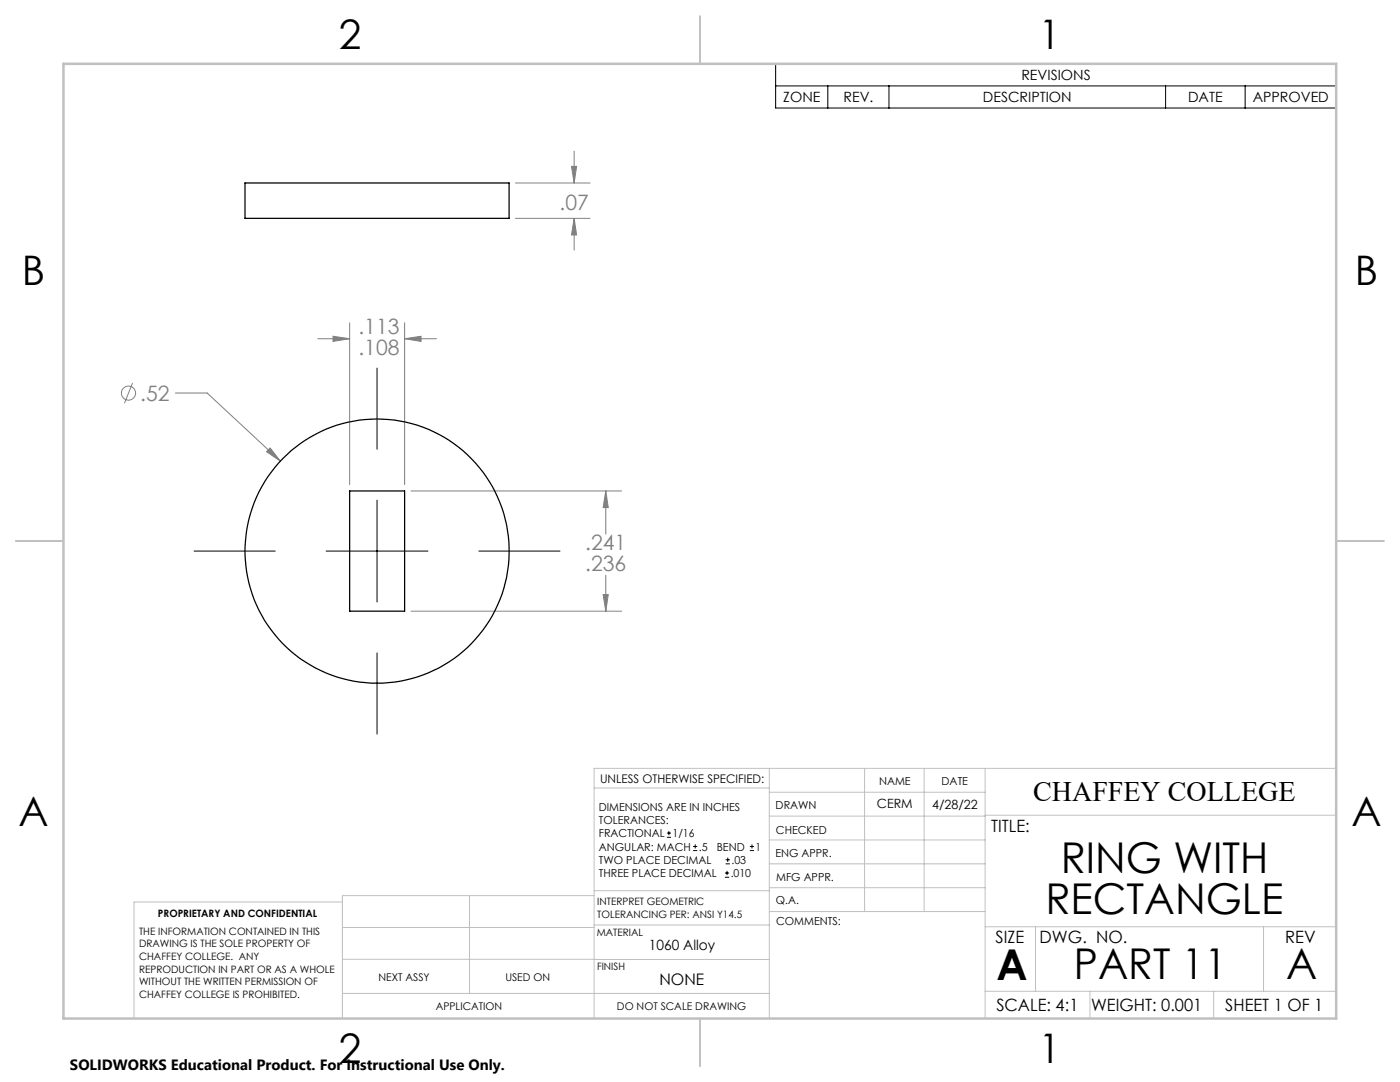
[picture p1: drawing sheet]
<svg xmlns="http://www.w3.org/2000/svg" width="279mm" height="216mm" viewBox="0 0 279 216" stroke-linecap="round" stroke-linejoin="round" font-family="sans-serif">
<g fill="none" stroke="#808080" stroke-width=".2">
<path d="M102.9 36.5h14.9M114.1 33.2h1l-.5 3.3zM114.6 30.2v6.3M102.9 43.6h14.9M114.6 43.6l.5 3.3h-1zM114.6 43.6v6.3M26.5 76.4l-1.7 4.1M35 78.4h6.3l14.7 13.6M63.4 67.6h6.4M66.5 67.1l3.3 .5-3.3 .5zM69.8 64.4v32.3M80.8 67.6l3.2-.5v1z"/>
<path d="M80.8 64.4v32.3M80.8 67.6h6.3M53.9 89.4l2.1 2.6-2.8-1.9zM82 98h42.1M120.9 98l.5 3.3h-1zM120.9 98v8.6M120.4 118.6h1l-.5 3.4zM120.9 114.8v7.2M82 122h42.1"/>
<circle cx="25.6" cy="78.4" r="1.41"/>
</g>
<g fill="none" stroke="#000" stroke-width=".2">
<path d="M154.8 12.7h111.9v8.9h-111.9zM154.8 17.1h111.9M165.2 17.1v4.5M177.4 17.1v4.5M232.6 17.1v4.5M248.5 17.1v4.5M75.2 73.4v16.2M75.2 99.8v20.3M38.7 110h16.2M65.1 110h20.3M95.6 110h16.2M75.2 130.3v16.2"/>
<path d="M133.1 167.1h.8M133.1 166.2h.8M133.5 165.8v.9M138.3 169.7h.8M138.3 168.9h.8M138.7 168.5v.8M144.7 175h.8M144.7 174.2h.8M144.8 172.4h.9M144.8 171.6h.9M145.1 173.8v.8M145.2 171.1v.9"/>
<path d="M149.6 169.7h.9M149.6 168.9h.9M150.1 168.5v.8"/>
</g>
<g fill="none" stroke="#c0c0c0" stroke-width=".2">
<path d="M118.6 157.2h34.9M153.5 153.3v49.9M153.5 158.1h43.1M172.5 153.3v28.6M184.4 153.3v28.6M196.6 153.3v49.9M266.7 153.3h-148.1v49.9M68.3 180h-41.6v23.2M93.7 178.7v19.5M118.6 178.7h-50.3v24.5M118.6 177.7h35M153.5 167.6h43.1"/>
<path d="M153.5 162.8h43.1M153.5 172.4h43.1M153.5 177.1h43.1M196.6 162.7h70.1M68.3 198.2h85.2M68.3 191.4l85.2 .1M68.3 185.1h50.3M118.6 184.6h35M153.6 181.9h43M196.6 197.8h70.1M196.6 184.9h70.1M206.7 184.9v12.9"/>
<path d="M217.5 197.8v5.4M242.2 197.8v5.4M252.2 184.9v12.9"/>
</g>
<path d="M139.7 3.2v9.5M3.1 107.9h9.6M266.7 107.9h9.5M139.7 203.2v9.6" fill="none" stroke="#c0c0c0" stroke-width=".25"/>
<path d="M12.7 12.7h254v190.5h-254z" fill="none" stroke="#c0c0c0" stroke-width=".5"/>
<path d="M80.8 67.6l3.2-.5v1zM66.5 67.1l3.3 .5-3.3 .5zM120.4 118.6h1l-.5 3.4zM120.9 98l.5 3.3h-1zM53.9 89.4l-.7 .7 2.8 1.9zM114.6 43.6l.5 3.3h-1zM114.1 33.2h1l-.5 3.3z" fill="#808080"/>
<g fill="none" stroke="#000" stroke-width=".25">
<path d="M48.9 36.5h52.7v7.1h-52.7zM69.8 98h11v24h-11z"/>
<circle cx="75.3" cy="110" r="26.4"/>
</g>
<g font-size="8.5">
<text x="211.7" y="174.2">RING WITH</text>
<text x="208.6" y="182.3">RECTANGLE</text>
<text x="198.9" y="195.5">A</text>
<text x="214.3" y="195.4">PART 11</text>
<text x="256.7" y="195.4">A</text>
</g>
<g font-size="8.1">
<text x="67.6" y="9.7">2</text>
<text x="207.3" y="9.7">1</text>
<text x="4.4" y="57">B</text>
<text x="270.4" y="57">B</text>
<text x="3.7" y="164.9">A</text>
<text x="269.7" y="164.9">A</text>
<text x="67.6" y="212.2">2</text>
<text x="207.3" y="212.2">1</text>
</g>
<text font-size="5.6" x="206.2" y="159.8">CHAFFEY COLLEGE</text>
<g font-size="4.2" fill="#808080">
<text x="111.7" y="41.9">.07</text>
<text x="71.5" y="66.7">.113</text>
<text x="71.5" y="70.8">.108</text>
<text x="28" y="80">.52</text>
<text x="116.8" y="109.8">.241</text>
<text x="116.8" y="113.9">.236</text>
</g>
<g font-size="3.4">
<text x="197.8" y="166">TITLE:</text>
<text x="198.7" y="188.1">SIZE</text>
<text x="207.5" y="188.1">DWG. NO.</text>
<text x="256.5" y="188.2">REV</text>
<text x="198.8" y="201.7">SCALE: 4:1</text>
<text x="217.7" y="201.8">WEIGHT: 0.001</text>
<text x="244.5" y="201.7">SHEET 1 OF 1</text>
</g>
<text font-size="3.2" x="131.6" y="196.6">NONE</text>
<text font-size="3" x="14" y="213.5">SOLIDWORKS Educational Product. For Instructional Use Only.</text>
<g font-size="2.8">
<text x="203.8" y="16">REVISIONS</text>
<text x="156.3" y="20.4">ZONE</text>
<text x="168.3" y="20.4">REV.</text>
<text x="196.2" y="20.4">DESCRIPTION</text>
<text x="237.1" y="20.4">DATE</text>
<text x="250" y="20.4">APPROVED</text>
<text x="129.5" y="189.5">1060 Alloy</text>
</g>
<g font-size="2.5">
<text x="175" y="161.3">CERM</text>
<text x="186" y="161.4">4/28/22</text>
</g>
<text font-size="2.4" x="119.8" y="156.2">UNLESS OTHERWISE SPECIFIED:</text>
<g font-size="2.2">
<text x="119.5" y="161.8">DIMENSIONS ARE IN INCHES</text>
<text x="154.8" y="161.4">DRAWN</text>
<text x="175.4" y="156.6">NAME</text>
<text x="187.9" y="156.7">DATE</text>
<text x="119.5" y="164.4">TOLERANCES:</text>
<text x="119.5" y="167.1">FRACTIONAL</text>
<text x="134.2" y="167.1">1/16</text>
<text x="154.9" y="166.3">CHECKED</text>
<text x="119.5" y="172.4">TWO PLACE DECIMAL</text>
<text x="119.5" y="169.7">ANGULAR: MACH</text>
<text x="139.5" y="169.7">.5</text>
<text x="143" y="169.7">BEND</text>
<text x="146" y="172.4">.03</text>
<text x="150.8" y="169.7">1</text>
<text x="154.8" y="171">ENG APPR.</text>
<text x="119.5" y="175">THREE PLACE DECIMAL</text>
<text x="145.8" y="175">.010</text>
<text x="154.9" y="175.7">MFG APPR.</text>
<text x="154.9" y="180.4">Q.A.</text>
<text x="154.9" y="184.6">COMMENTS:</text>
</g>
<g font-size="2.1">
<text x="75.5" y="195.7">NEXT ASSY</text>
<text x="100.9" y="195.7">USED ON</text>
<text x="86.9" y="201.5">APPLICATION</text>
<text x="123.1" y="201.6">DO NOT SCALE DRAWING</text>
</g>
<g font-size="2">
<text x="31.5" y="182.9">PROPRIETARY AND CONFIDENTIAL</text>
<text x="119.2" y="180.6">INTERPRET GEOMETRIC</text>
<text x="119.2" y="183.1">TOLERANCING PER: ANSI Y14.5</text>
<text x="27.8" y="186.5">THE INFORMATION CONTAINED IN THIS</text>
<text x="27.8" y="189">DRAWING IS THE SOLE PROPERTY OF</text>
<text x="27.8" y="191.6">CHAFFEY COLLEGE. ANY</text>
<text x="119.1" y="186.7">MATERIAL</text>
<text x="27.8" y="194.1">REPRODUCTION IN PART OR AS A WHOLE</text>
<text x="27.8" y="196.6">WITHOUT THE WRITTEN PERMISSION OF</text>
<text x="119.1" y="193.5">FINISH</text>
<text x="27.8" y="199.1">CHAFFEY COLLEGE IS PROHIBITED.</text>
</g>
</svg>
